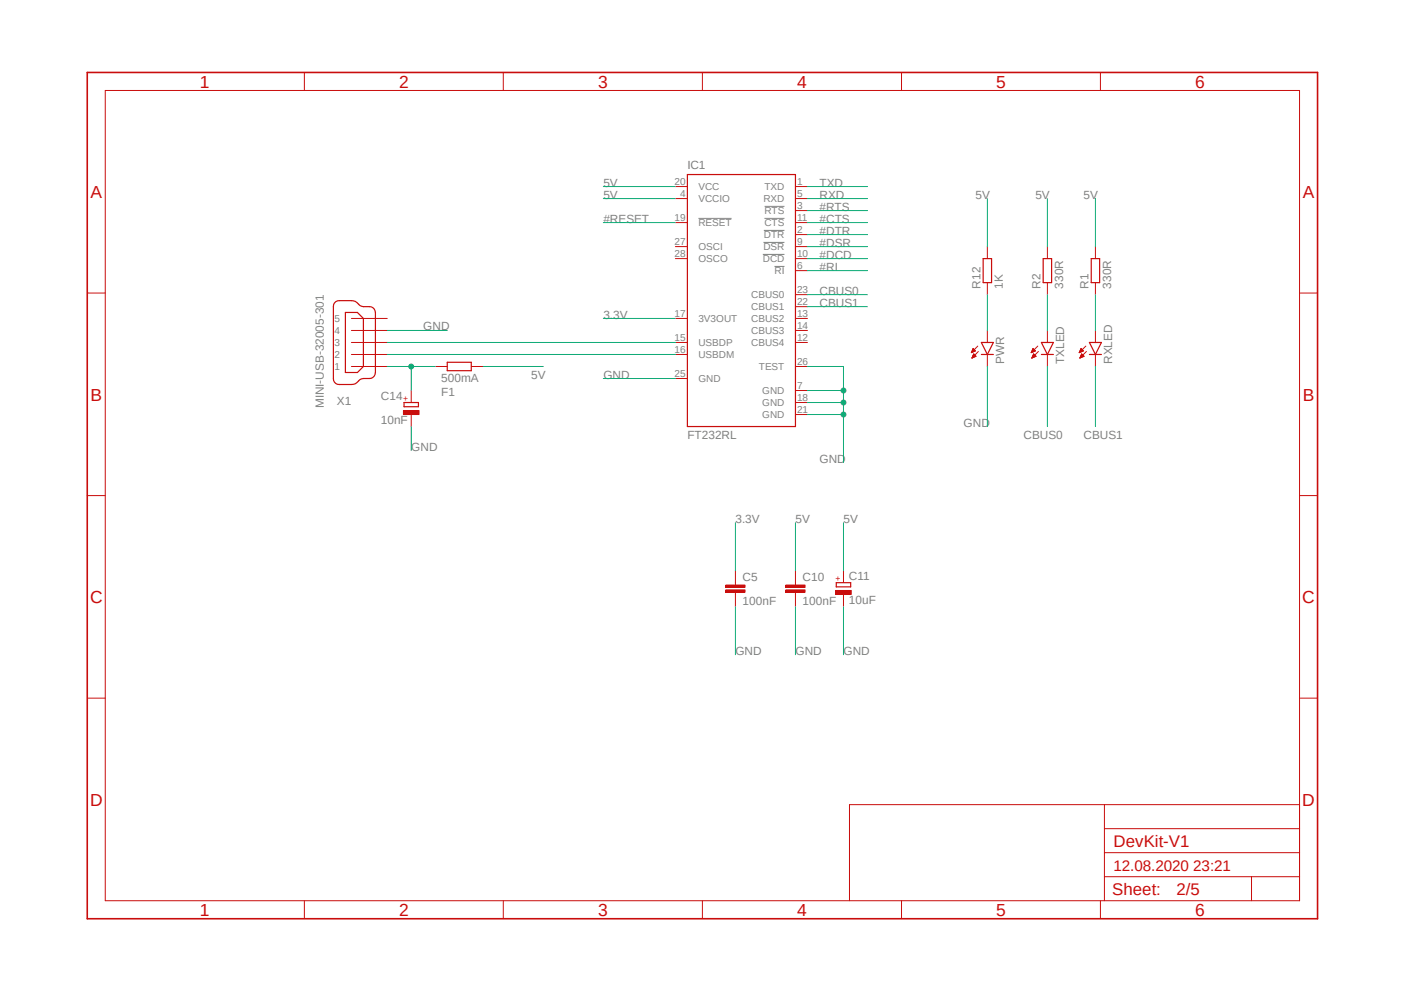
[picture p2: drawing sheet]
<svg xmlns="http://www.w3.org/2000/svg" width="297mm" height="210mm" viewBox="0 0 297 210" stroke-linecap="round" stroke-linejoin="round" font-family="sans-serif">
<path d="M17.9 15l261.2 179.9M279.1 15l-261.2 179.9" fill="none" stroke="#fff" stroke-width=".21"/>
<path d="M147.7 46.2h7.1M161.4 53.8h4.5M161.5 51.3h4.4M161.6 48.7h4.3M161.7 46.2h4.2M161.8 43.6h4.1M163.8 56.3h2.1" fill="none" stroke="#808080" stroke-width=".21"/>
<g fill="none" stroke="#c90d0c" stroke-width=".21">
<path d="M22.3 19.1h252.6v171.4h-252.6zM64.4 15.3v3.8M106.5 15.3v3.8M148.6 15.3v3.8M190.7 15.3v3.8M232.8 15.3v3.8M142.9 39.5h2.5M168.3 39.5h2.5M142.9 54.7h2.5M142.9 52.2h2.5M142.9 42h2.5M142.9 47.1h2.5"/>
<path d="M168.3 54.7h2.5M168.3 52.2h2.5M168.3 42h2.5M168.3 44.5h2.5M168.3 47.1h2.5M168.3 49.6h2.5M168.3 57.2h2.5M18.5 62h3.8M74.3 77.5h7.6M74.3 75h7.6M74.3 72.4h7.6M74.3 69.9h7.6"/>
<path d="M74.3 67.4h7.6M142.9 75h2.5M142.9 72.4h2.5M142.9 67.4h2.5M168.3 77.5h2.5M168.3 72.4h2.5M168.3 69.9h2.5M168.3 67.4h2.5M168.3 62.3h2.5M168.3 64.9h2.5M274.9 62h3.8M142.9 80.1h2.5"/>
<path d="M168.3 82.6h2.5M168.3 85.1h2.5M168.3 87.7h2.5M18.5 104.8h3.8M274.9 104.8h3.8M155.6 123.2v.5M155.6 125.3v.5M18.5 147.7h3.8M274.9 147.7h3.8M233.6 170.2v20.3M233.6 175.3h41.3M274.9 170.2h-95.2v20.3"/>
<path d="M64.4 190.5v3.8M106.5 190.5v3.8M148.6 190.5v3.8M190.7 190.5v3.8M232.8 190.5v3.8M233.6 185.4h41.3M233.6 180.3h41.3M264.8 185.4v5.1"/>
</g>
<path d="M18.5 15.3h260.2v179h-260.2z" fill="none" stroke="#c90d0c" stroke-width=".34"/>
<path d="M145.4 36.9h22.9v53.3h-22.9zM70.7 64.1l.7-.5h2.9a1.99 1.99 0 0 1 1.8 1 4.2 4.2 0 0 0 2.4 .3 1.31 1.31 0 0 1 .9 1.2v12.7a1.27 1.27 0 0 1-1.3 1.3h-1.2a1.79 1.79 0 0 0-1.4 .8l-.7 .4h-3a1.19 1.19 0 0 1-1.3-1.2v-15.2zM73.1 66.1h2.5l1.3 1.3v10.1l-1.3 1.3h-2.5z" fill="none" stroke="#c90d0c" stroke-width=".25"/>
<path d="M153.5 124.8h4.1v.5h-4.1z" fill-rule="evenodd" fill="#c90d0c"/>
<path d="M153.5 124.8h4.1v.5h-4.1z" fill="none" stroke="#c90d0c" stroke-width=".21"/>
<path d="M153.5 123.7h4.1v.5h-4.1z" fill-rule="evenodd" fill="#c90d0c"/>
<path d="M153.5 123.7h4.1v.5h-4.1zM155.6 120.7v2.5M155.6 125.8v2.5M168.3 123.2v.5M168.3 125.3v.5" fill="none" stroke="#c90d0c" stroke-width=".21"/>
<path d="M166.2 124.8h4.1v.5h-4.1z" fill-rule="evenodd" fill="#c90d0c"/>
<path d="M166.2 124.8h4.1v.5h-4.1z" fill="none" stroke="#c90d0c" stroke-width=".21"/>
<path d="M166.2 123.7h4.1v.5h-4.1z" fill-rule="evenodd" fill="#c90d0c"/>
<g fill="none" stroke="#c90d0c" stroke-width=".21">
<path d="M208.9 52.2v2.5M208.9 59.8v2.5M221.6 52.2v2.5M221.6 59.8v2.5M231.7 52.2v2.5M231.7 59.8v2.5M205.5 74.5h.1M205.5 74.5h.3M205.6 74.4h.4M205.6 74.3h.6M205.6 75.7h.1M205.7 74.2h.6"/>
<path d="M205.7 75.6h.2M205.7 74.1h.5M205.7 74h.5M205.7 75.5h.4M205.7 73.9h.4M205.7 75.4h.6M205.7 75.4h.8M205.8 73.8h.2M205.8 75.3h.6M205.8 73.7h.1M205.8 75.2h.5M205.9 75.1h.3"/>
<path d="M205.9 73.7l-.4 .9M205.9 73.7l.4 .5M205.9 75h.2M206 74.9h.1M206.3 74.2l-.8 .4M206.5 75.4l-.5-.6-.4 .9M206.5 75.4l-.9 .3M206.8 73.2l-1.3 1.4M207 74.3l-1.4 1.4M208.9 69.9v2.5M208.9 75v2.5M218.2 74.5h.1"/>
<path d="M218.2 74.5h.3M218.3 74.4h.4M218.3 74.3h.6M218.3 75.7h.1M218.4 74.2h.6M218.4 74.1h.5M218.4 75.6h.2M218.4 74h.5M218.4 75.5h.4M218.4 75.4h.6M218.4 73.9h.3M218.4 75.4h.8"/>
<path d="M218.5 73.8h.2M218.5 75.3h.6M218.5 73.7h.1M218.5 75.2h.5M218.5 73.7l-.4 .9M218.5 73.7l.5 .5M218.6 75.1h.3M218.6 75h.2M218.7 74.9h.1M219 74.2l-.9 .4M219.2 75.4l-.5-.6-.4 .9M219.2 75.4l-.9 .3"/>
<path d="M219.5 73.2l-1.4 1.4M219.7 74.3l-1.4 1.4M221.6 69.9v2.5M221.6 75v2.5M228.3 74.5h.1M228.4 74.5h.2M228.4 74.4h.5M228.5 74.3h.6M228.5 74.2h.7M228.5 75.7h.1M228.5 74.1h.6M228.5 75.6h.2"/>
<path d="M228.6 74h.4M228.6 75.5h.3M228.6 75.4h.6M228.6 73.9h.3M228.6 75.4h.7M228.6 73.8h.2M228.6 75.3h.6M228.7 73.7l-.4 .9M228.7 73.7l.5 .5M228.7 73.7h.1M228.7 75.2h.5M228.7 75.1h.4"/>
<path d="M228.8 75h.2M228.8 74.9h.1M229.2 74.2l-.9 .4M229.3 75.4l-.5-.6-.4 .9M229.3 75.4l-.9 .3M229.7 73.2l-1.4 1.4M229.8 74.3l-1.4 1.4M231.7 69.9v2.5M231.7 75v2.5M166.2 123.7h4.1v.5h-4.1zM168.3 120.7v2.5M168.3 125.8v2.5"/>
</g>
<path d="M208 54.7h1.8v5.1h-1.8zM220.7 54.7h1.8v5.1h-1.8zM230.8 54.7h1.8v5.1h-1.8zM207.6 75h2.5M207.6 72.4h2.5l-1.2 2.6zM220.3 75h2.5M220.3 72.4h2.5l-1.2 2.6zM230.5 72.4h2.5l-1.3 2.6zM230.5 75h2.5M176.9 123.2h3.1v.9h-3.1z" fill="none" stroke="#c90d0c" stroke-width=".25"/>
<path d="M176.8 124.9h3.3v.8h-3.3z" fill-rule="evenodd" fill="#c90d0c"/>
<path d="M92.1 77.5h2.5M99.7 77.5h2.5M176.8 124.9h3.3v.8h-3.3zM178.4 120.7v2.5M178.4 125.8v2.5" fill="none" stroke="#c90d0c" stroke-width=".21"/>
<path d="M94.6 76.6h5.1v1.8h-5.1zM85.5 85.1h3v.9h-3z" fill="none" stroke="#c90d0c" stroke-width=".25"/>
<path d="M85.3 86.8h3.3v.9h-3.3z" fill-rule="evenodd" fill="#c90d0c"/>
<path d="M85.3 86.8h3.3v.9h-3.3zM87 82.6v2.5M87 87.7v2.5" fill="none" stroke="#c90d0c" stroke-width=".21"/>
<g fill="none" stroke="#0dab76" stroke-width=".21">
<path d="M127.6 39.5h15.3M127.6 42h15.3M208.9 42v10.2M221.6 42v10.2M231.7 42v10.2M81.9 72.4h61M81.9 75h61M102.2 77.5h12.7M208.9 77.5v12.7M127.6 80.1h15.3M170.8 82.6h7.6v15.2M170.8 85.1h7.6"/>
<path d="M168.3 110.5v10.2M178.4 110.5v10.2"/>
</g>
<circle cx="178.4" cy="85.1" r=".51" fill="#0dab76"/>
<g fill="none" stroke="#0dab76" stroke-width=".21">
<path d="M170.8 87.7h7.6"/>
<circle cx="178.4" cy="85.1" r=".51"/>
</g>
<circle cx="178.4" cy="87.7" r=".51" fill="#0dab76"/>
<g fill="none" stroke="#0dab76" stroke-width=".21">
<path d="M170.8 77.5h7.6v5.1"/>
<circle cx="178.4" cy="87.7" r=".51"/>
</g>
<circle cx="178.4" cy="82.6" r=".51" fill="#0dab76"/>
<g fill="none" stroke="#0dab76" stroke-width=".21">
<path d="M170.8 39.5h12.7M127.6 47.1h15.3M170.8 47.1h12.7M170.8 44.5h12.7M170.8 49.6h12.7M170.8 52.2h12.7M170.8 54.7h12.7M170.8 57.2h12.7M170.8 42h12.7M81.9 69.9h12.7M81.9 77.5h10.2M87 77.5v5.1"/>
<path d="M127.6 67.4h15.3M170.8 62.3h12.7M170.8 64.9h12.7M208.9 62.3v7.6M221.6 62.3v7.6M221.6 77.5v12.7M231.7 62.3v7.6M231.7 77.5v12.7M87 90.2v5.1M155.6 110.5v10.2M155.6 128.3v10.2M168.3 128.3v10.2"/>
<path d="M178.4 128.3v10.2"/>
<circle cx="178.4" cy="82.6" r=".51"/>
</g>
<circle cx="87" cy="77.5" r=".51" fill="#0dab76"/>
<circle cx="87" cy="77.5" r=".51" fill="none" stroke="#0dab76" stroke-width=".21"/>
<g font-size="3.7" fill="#c90d0c">
<text x="42.3" y="18.5">1</text>
<text x="84.4" y="18.5">2</text>
<text x="126.5" y="18.5">3</text>
<text x="168.6" y="18.5">4</text>
<text x="210.7" y="18.5">5</text>
<text x="252.9" y="18.5">6</text>
<text x="19.1" y="41.9">A</text>
<text x="275.6" y="41.9">A</text>
<text x="19.1" y="84.7">B</text>
<text x="275.6" y="84.7">B</text>
<text x="19" y="127.5">C</text>
<text x="275.5" y="127.5">C</text>
<text x="19" y="170.4">D</text>
<text x="275.5" y="170.4">D</text>
<text x="42.3" y="193.7">1</text>
<text x="84.4" y="193.7">2</text>
<text x="126.5" y="193.7">3</text>
<text x="168.6" y="193.7">4</text>
<text x="210.7" y="193.7">5</text>
<text x="252.9" y="193.7">6</text>
</g>
<g font-size="3.6" fill="#c90d0c">
<text x="235.5" y="179.1">DevKit-V1</text>
<text x="235.3" y="189.4">Sheet:</text>
<text x="248.9" y="189.2">2/5</text>
</g>
<text font-size="3.2" fill="#c90d0c" x="235.5" y="184.1">12.08.2020 23:21</text>
<g font-size="2.5" fill="#808080">
<text x="145.4" y="35.6">IC1</text>
<text x="127.6" y="39.5">5V</text>
<text x="127.6" y="42">5V</text>
<text x="173.4" y="39.5">TXD</text>
<text x="173.4" y="42">RXD</text>
<text x="206.4" y="42">5V</text>
<text x="219" y="42">5V</text>
<text x="229.2" y="42">5V</text>
<text x="127.6" y="47.1">#RESET</text>
<text x="173.4" y="44.5">#RTS</text>
<text x="173.4" y="47.1">#CTS</text>
<text x="173.4" y="49.6">#DTR</text>
<text x="173.4" y="52.2">#DSR</text>
<text x="173.4" y="54.7">#DCD</text>
<text x="173.4" y="57.2">#RI</text>
<text x="173.4" y="62.3">CBUS0</text>
<text x="173.4" y="64.9">CBUS1</text>
<text x="207.4" y="61" transform="rotate(-90 207.4 61)">R12</text>
<text x="212.2" y="61" transform="rotate(-90 212.2 61)">1K</text>
<text x="220.1" y="61" transform="rotate(-90 220.1 61)">R2</text>
<text x="224.9" y="61" transform="rotate(-90 224.9 61)">330R</text>
<text x="230.3" y="61" transform="rotate(-90 230.3 61)">R1</text>
<text x="235" y="61" transform="rotate(-90 235 61)">330R</text>
<text x="89.5" y="69.9">GND</text>
<text x="127.6" y="67.4">3.3V</text>
<text x="212.4" y="77" transform="rotate(-90 212.4 77)">PWR</text>
<text x="225.1" y="77" transform="rotate(-90 225.1 77)">TXLED</text>
<text x="235.3" y="77" transform="rotate(-90 235.3 77)">RXLED</text>
<text x="93.3" y="80.8">500mA</text>
<text x="93.3" y="83.7">F1</text>
<text x="112.4" y="80.1">5V</text>
<text x="127.6" y="80.1">GND</text>
<text x="68.5" y="86.3" transform="rotate(-90 68.5 86.3)">MINI-USB-32005-301</text>
<text x="71.3" y="85.6">X1</text>
<text x="80.6" y="89.7">10nF</text>
<text x="80.6" y="84.7">C14</text>
<text x="87" y="95.3">GND</text>
<text x="145.4" y="92.8">FT232RL</text>
<text x="203.8" y="90.2">GND</text>
<text x="216.5" y="92.8">CBUS0</text>
<text x="229.2" y="92.8">CBUS1</text>
<text x="173.4" y="97.8">GND</text>
<text x="155.6" y="110.5">3.3V</text>
<text x="168.3" y="110.5">5V</text>
<text x="178.4" y="110.5">5V</text>
<text x="157.1" y="122.9">C5</text>
<text x="169.8" y="122.9">C10</text>
<text x="179.6" y="122.7">C11</text>
<text x="157.1" y="127.9">100nF</text>
<text x="169.8" y="127.9">100nF</text>
<text x="179.6" y="127.8">10uF</text>
<text x="155.6" y="138.5">GND</text>
<text x="168.3" y="138.5">GND</text>
<text x="178.4" y="138.5">GND</text>
</g>
<g font-size="2.1" fill="#808080">
<text x="142.7" y="39.1">20</text>
<text x="143.9" y="41.6">4</text>
<text x="147.7" y="40.2">VCC</text>
<text x="161.7" y="40.2">TXD</text>
<text x="168.6" y="39.1">1</text>
<text x="168.6" y="41.6">5</text>
<text x="142.7" y="46.7">19</text>
<text x="147.7" y="42.8">VCCIO</text>
<text x="147.7" y="47.8">RESET</text>
<text x="161.5" y="42.8">RXD</text>
<text x="161.7" y="47.8">CTS</text>
<text x="161.8" y="45.3">RTS</text>
<text x="168.6" y="44.2">3</text>
<text x="168.6" y="46.7">11</text>
<text x="142.7" y="51.8">27</text>
<text x="147.7" y="52.9">OSCI</text>
<text x="161.5" y="52.9">DSR</text>
<text x="161.6" y="50.4">DTR</text>
<text x="168.6" y="49.2">2</text>
<text x="168.6" y="51.8">9</text>
<text x="142.7" y="54.3">28</text>
<text x="147.7" y="55.5">OSCO</text>
<text x="161.4" y="55.5">DCD</text>
<text x="163.8" y="58">RI</text>
<text x="168.6" y="54.3">10</text>
<text x="168.6" y="56.9">6</text>
<text x="158.9" y="63.1">CBUS0</text>
<text x="158.9" y="65.6">CBUS1</text>
<text x="168.6" y="61.9">23</text>
<text x="168.6" y="64.5">22</text>
<text x="70.8" y="70.7">4</text>
<text x="70.8" y="68.2">5</text>
<text x="142.7" y="67">17</text>
<text x="147.7" y="68.1">3V3OUT</text>
<text x="158.9" y="68.2">CBUS2</text>
<text x="158.9" y="70.7">CBUS3</text>
<text x="168.6" y="67">13</text>
<text x="168.6" y="69.6">14</text>
<text x="70.8" y="75.7">2</text>
<text x="70.8" y="73.2">3</text>
<text x="142.7" y="72.1">15</text>
<text x="142.7" y="74.6">16</text>
<text x="147.7" y="73.2">USBDP</text>
<text x="147.7" y="75.7">USBDM</text>
<text x="158.9" y="73.2">CBUS4</text>
<text x="168.6" y="72.1">12</text>
<text x="168.6" y="77.2">26</text>
<text x="70.8" y="78.3">1</text>
<text x="142.7" y="79.7">25</text>
<text x="147.7" y="80.8">GND</text>
<text x="160.5" y="78.3">TEST</text>
<text x="161.2" y="83.4">GND</text>
<text x="168.6" y="82.3">7</text>
<text x="161.2" y="85.9">GND</text>
<text x="161.2" y="88.4">GND</text>
<text x="168.6" y="84.8">18</text>
<text x="168.6" y="87.3">21</text>
</g>
<g font-size="1.8" fill="#c90d0c">
<text x="86.4" y="84.8" transform="rotate(-90 86.4 84.8)">+</text>
<text x="177.8" y="122.8" transform="rotate(-90 177.8 122.8)">+</text>
</g>
</svg>
